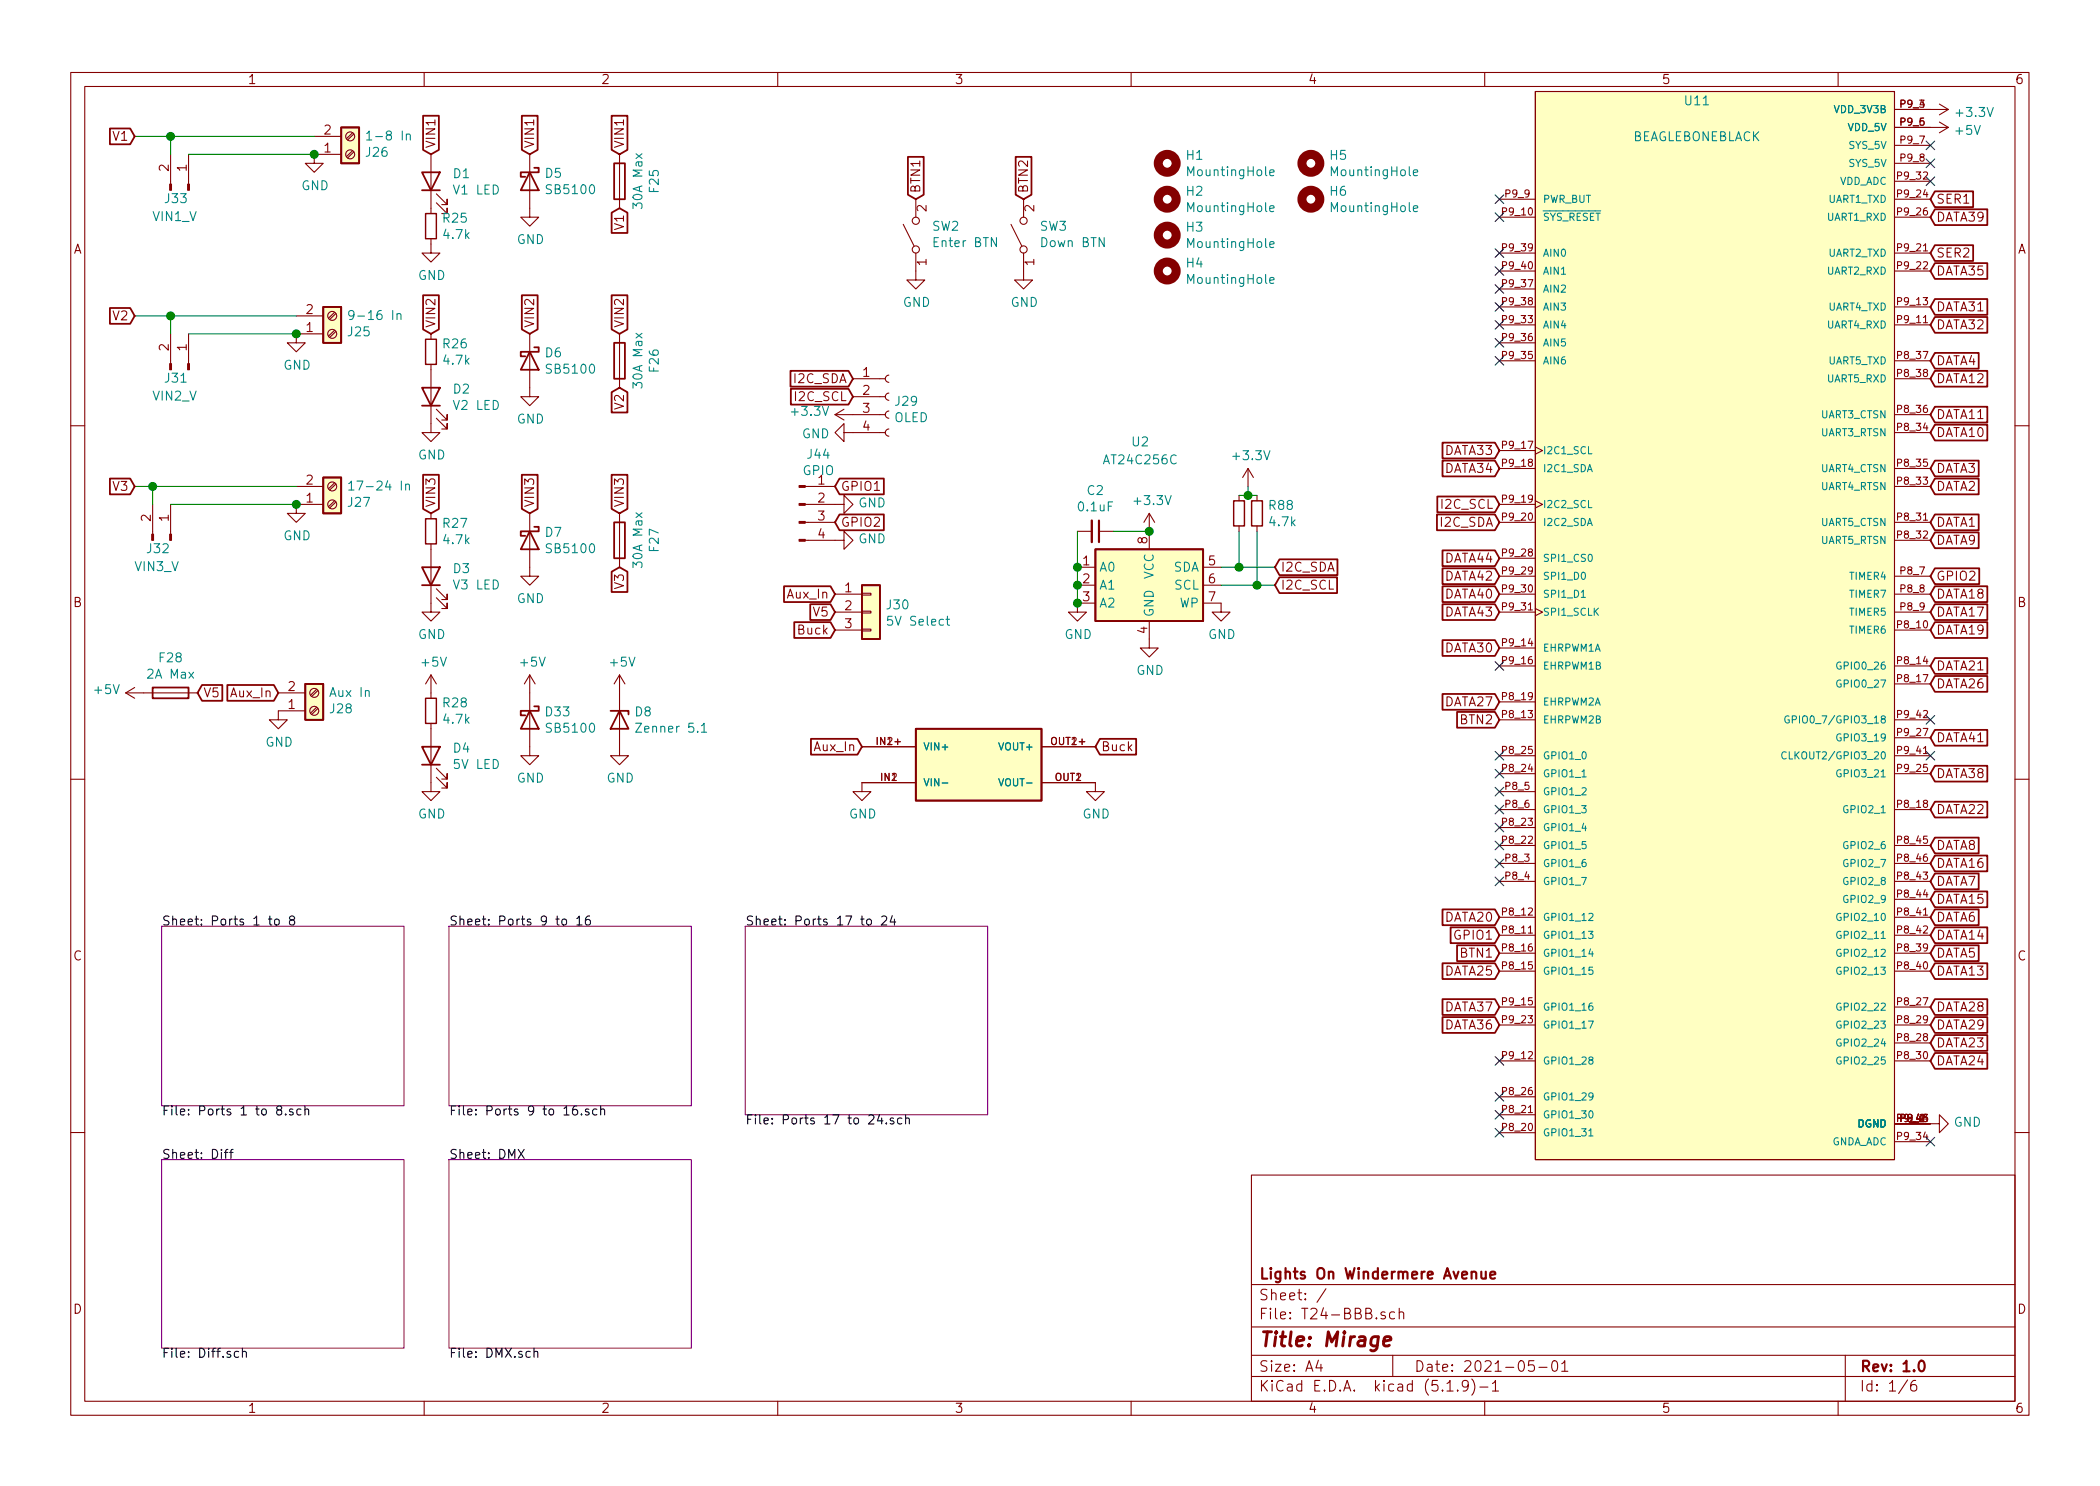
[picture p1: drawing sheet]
EESchema Schematic File Version 4
EELAYER 30 0
EELAYER END
$Descr A4 11693 8268
encoding utf-8
Sheet 1 6
Title "Mirage"
Date "2021-05-01"
Rev "1.0"
Comp "Lights On Windermere Avenue"
Comment1 ""
Comment2 ""
Comment3 ""
Comment4 ""
$EndDescr
Text GLabel 10750 3000 2    50   Input ~ 0
DATA9
Text GLabel 10750 2400 2    50   Input ~ 0
DATA10
Text GLabel 10750 2300 2    50   Input ~ 0
DATA11
Text GLabel 10750 2100 2    50   Input ~ 0
DATA12
Text GLabel 10750 5200 2    50   Input ~ 0
DATA14
Text GLabel 10750 4800 2    50   Input ~ 0
DATA16
Text GLabel 10750 5000 2    50   Input ~ 0
DATA15
Text GLabel 8350 5100 0    50   Input ~ 0
DATA20
Text GLabel 10750 3700 2    50   Input ~ 0
DATA21
Text GLabel 10750 4500 2    50   Input ~ 0
DATA22
Text GLabel 10750 5800 2    50   Input ~ 0
DATA23
Text GLabel 10750 5900 2    50   Input ~ 0
DATA24
Text GLabel 8350 5400 0    50   Input ~ 0
DATA25
Text GLabel 10750 3800 2    50   Input ~ 0
DATA26
Text GLabel 8350 3900 0    50   Input ~ 0
DATA27
Text GLabel 10750 5600 2    50   Input ~ 0
DATA28
Text GLabel 10750 5700 2    50   Input ~ 0
DATA29
Text GLabel 8350 3600 0    50   Input ~ 0
DATA30
Text GLabel 10750 1700 2    50   Input ~ 0
DATA31
Text GLabel 10750 1800 2    50   Input ~ 0
DATA32
Text GLabel 8350 2500 0    50   Input ~ 0
DATA33
Text GLabel 8350 5700 0    50   Input ~ 0
DATA36
Text GLabel 10750 1500 2    50   Input ~ 0
DATA35
Text GLabel 8350 2600 0    50   Input ~ 0
DATA34
Text GLabel 8350 5600 0    50   Input ~ 0
DATA37
Text GLabel 10750 4300 2    50   Input ~ 0
DATA38
Text GLabel 10750 1200 2    50   Input ~ 0
DATA39
Text GLabel 8350 3300 0    50   Input ~ 0
DATA40
Text GLabel 10750 4100 2    50   Input ~ 0
DATA41
Text GLabel 8350 3200 0    50   Input ~ 0
DATA42
Text GLabel 8350 3400 0    50   Input ~ 0
DATA43
Text GLabel 8350 3100 0    50   Input ~ 0
DATA44
Text GLabel 10750 1100 2    50   Input ~ 0
SER1
Text GLabel 10750 1400 2    50   Input ~ 0
SER2
$Comp
L power:GND #PWR053
U 1 1
P 10750 6250
F 0 "#PWR053" H 10750 6000 50  0001 C CNN
F 1 "GND" V 10755 6122 50  0000 R CNN
F 2 "" H 10750 6250 50  0001 C CNN
F 3 "" H 10750 6250 50  0001 C CNN
	1    10750 6250
	0    -1   -1   0   
$EndComp
Text GLabel 8350 2800 0    50   Input ~ 0
I2C_SCL
Text GLabel 8350 2900 0    50   Input ~ 0
I2C_SDA
$Comp
L power:+3.3V #PWR054
U 1 1
P 10750 600
F 0 "#PWR054" H 10750 450 50  0001 C CNN
F 1 "+3.3V" V 10765 728 50  0000 L CNN
F 2 "" H 10750 600 50  0001 C CNN
F 3 "" H 10750 600 50  0001 C CNN
	1    10750 600 
	0    1    1    0   
$EndComp
Text GLabel 8350 5300 0    50   Input ~ 0
BTN1
Text GLabel 8350 4000 0    50   Input ~ 0
BTN2
Text GLabel 8350 5200 0    50   Input ~ 0
GPIO1
Text GLabel 10750 3200 2    50   Input ~ 0
GPIO2
$Comp
L Connector:Screw_Terminal_01x02 J25
U 1 1
P 1850 1850
F 0 "J25" H 1930 1842 50  0000 L CNN
F 1 "9-16 In" H 1930 1751 50  0000 L CNN
F 2 "TerminalBlock_MetzConnect:TerminalBlock_MetzConnect_Type701_RT11L02HGLU_1x02_P6.35mm_Horizontal" H 1850 1850 50  0001 C CNN
F 3 "~" H 1850 1850 50  0001 C CNN
	1    1850 1850
	1    0    0    1   
$EndComp
Text GLabel 750  750  0    50   Input ~ 0
V1
Text GLabel 750  1750 0    50   Input ~ 0
V2
$Comp
L power:GND #PWR031
U 1 1
P 1750 850
F 0 "#PWR031" H 1750 600 50  0001 C CNN
F 1 "GND" H 1755 677 50  0000 C CNN
F 2 "" H 1750 850 50  0001 C CNN
F 3 "" H 1750 850 50  0001 C CNN
	1    1750 850 
	1    0    0    -1  
$EndComp
$Comp
L power:GND #PWR030
U 1 1
P 1650 1850
F 0 "#PWR030" H 1650 1600 50  0001 C CNN
F 1 "GND" H 1655 1677 50  0000 C CNN
F 2 "" H 1650 1850 50  0001 C CNN
F 3 "" H 1650 1850 50  0001 C CNN
	1    1650 1850
	1    0    0    -1  
$EndComp
$Comp
L Connector:Conn_01x04_Female J29
U 1 1
P 4950 2200
F 0 "J29" H 4978 2176 50  0000 L CNN
F 1 "OLED" H 4978 2085 50  0000 L CNN
F 2 "Connector_PinSocket_2.54mm:PinSocket_1x04_P2.54mm_Vertical" H 4950 2200 50  0001 C CNN
F 3 "~" H 4950 2200 50  0001 C CNN
	1    4950 2200
	1    0    0    -1  
$EndComp
Text GLabel 4750 2200 0    50   Input ~ 0
I2C_SCL
Text GLabel 4750 2100 0    50   Input ~ 0
I2C_SDA
$Comp
L power:GND #PWR050
U 1 1
P 4750 2400
F 0 "#PWR050" H 4750 2150 50  0001 C CNN
F 1 "GND" V 4755 2272 50  0000 R CNN
F 2 "" H 4750 2400 50  0001 C CNN
F 3 "" H 4750 2400 50  0001 C CNN
	1    4750 2400
	0    1    1    0   
$EndComp
$Comp
L power:+3.3V #PWR049
U 1 1
P 4750 2300
F 0 "#PWR049" H 4750 2150 50  0001 C CNN
F 1 "+3.3V" V 4765 2428 50  0000 L CNN
F 2 "" H 4750 2300 50  0001 C CNN
F 3 "" H 4750 2300 50  0001 C CNN
	1    4750 2300
	0    -1   -1   0   
$EndComp
$Comp
L power:GND #PWR034
U 1 1
P 2400 1350
F 0 "#PWR034" H 2400 1100 50  0001 C CNN
F 1 "GND" H 2405 1177 50  0000 C CNN
F 2 "" H 2400 1350 50  0001 C CNN
F 3 "" H 2400 1350 50  0001 C CNN
	1    2400 1350
	1    0    0    -1  
$EndComp
$Comp
L power:GND #PWR035
U 1 1
P 2400 2350
F 0 "#PWR035" H 2400 2100 50  0001 C CNN
F 1 "GND" H 2405 2177 50  0000 C CNN
F 2 "" H 2400 2350 50  0001 C CNN
F 3 "" H 2400 2350 50  0001 C CNN
	1    2400 2350
	1    0    0    -1  
$EndComp
Text GLabel 2400 850  1    50   Input ~ 0
VIN1
Text GLabel 2400 1850 1    50   Input ~ 0
VIN2
$Comp
L Device:LED D1
U 1 1
P 2400 1000
F 0 "D1" V 2439 882 50  0000 R CNN
F 1 "V1 LED" V 2348 882 50  0000 R CNN
F 2 "3544again:LED_0603_1608Metric" H 2400 1000 50  0001 C CNN
F 3 "Everlight-Elec-19-217-GHC-YR1S2-3T_C72043.pdf" H 2400 1000 50  0001 C CNN
F 4 "C72043" H 2400 1000 50  0001 C CNN "Description"
	1    2400 1000
	0    -1   -1   0   
$EndComp
$Comp
L Device:LED D2
U 1 1
P 2400 2200
F 0 "D2" V 2439 2082 50  0000 R CNN
F 1 "V2 LED" V 2348 2082 50  0000 R CNN
F 2 "3544again:LED_0603_1608Metric" H 2400 2200 50  0001 C CNN
F 3 "Everlight-Elec-19-217-GHC-YR1S2-3T_C72043.pdf" H 2400 2200 50  0001 C CNN
F 4 "C72043" H 2400 2200 50  0001 C CNN "Description"
	1    2400 2200
	0    -1   -1   0   
$EndComp
$Comp
L Device:R_Small R25
U 1 1
P 2400 1250
F 0 "R25" H 2459 1296 50  0000 L CNN
F 1 "4.7k" H 2459 1205 50  0000 L CNN
F 2 "3544again:R_0805_2012Metric" H 2400 1250 50  0001 C CNN
F 3 "https://datasheet.lcsc.com/szlcsc/Uniroyal-Elec-0805W8F2201T5E_C17520.pdf" H 2400 1250 50  0001 C CNN
F 4 "C17673" H 2400 1250 50  0001 C CNN "Description"
	1    2400 1250
	1    0    0    -1  
$EndComp
$Comp
L Device:R_Small R26
U 1 1
P 2400 1950
F 0 "R26" H 2459 1996 50  0000 L CNN
F 1 "4.7k" H 2459 1905 50  0000 L CNN
F 2 "3544again:R_0805_2012Metric" H 2400 1950 50  0001 C CNN
F 3 "https://datasheet.lcsc.com/szlcsc/Uniroyal-Elec-0805W8F2201T5E_C17520.pdf" H 2400 1950 50  0001 C CNN
F 4 "C17673" H 2400 1950 50  0001 C CNN "Description"
	1    2400 1950
	1    0    0    -1  
$EndComp
$Comp
L power:GND #PWR040
U 1 1
P 2950 2150
F 0 "#PWR040" H 2950 1900 50  0001 C CNN
F 1 "GND" H 2955 1977 50  0000 C CNN
F 2 "" H 2950 2150 50  0001 C CNN
F 3 "" H 2950 2150 50  0001 C CNN
	1    2950 2150
	1    0    0    -1  
$EndComp
Text GLabel 2950 850  1    50   Input ~ 0
VIN1
Text GLabel 2950 1850 1    50   Input ~ 0
VIN2
$Comp
L Device:D_Schottky D5
U 1 1
P 2950 1000
F 0 "D5" V 2904 1080 50  0000 L CNN
F 1 "SB5100" V 2995 1080 50  0000 L CNN
F 2 "Diode_THT:D_DO-201AD_P12.70mm_Horizontal" H 2950 1000 50  0001 C CNN
F 3 "~" H 2950 1000 50  0001 C CNN
F 4 "" H 2950 1000 50  0001 C CNN "Description"
	1    2950 1000
	0    1    1    0   
$EndComp
$Comp
L Device:D_Schottky D6
U 1 1
P 2950 2000
F 0 "D6" V 2904 2080 50  0000 L CNN
F 1 "SB5100" V 2995 2080 50  0000 L CNN
F 2 "Diode_THT:D_DO-201AD_P12.70mm_Horizontal" H 2950 2000 50  0001 C CNN
F 3 "~" H 2950 2000 50  0001 C CNN
F 4 "" H 2950 2000 50  0001 C CNN "Description"
	1    2950 2000
	0    1    1    0   
$EndComp
$Comp
L power:GND #PWR039
U 1 1
P 2950 1150
F 0 "#PWR039" H 2950 900 50  0001 C CNN
F 1 "GND" H 2955 977 50  0000 C CNN
F 2 "" H 2950 1150 50  0001 C CNN
F 3 "" H 2950 1150 50  0001 C CNN
	1    2950 1150
	1    0    0    -1  
$EndComp
$Comp
L Switch:SW_SPST SW2
U 1 1
P 5100 1300
F 0 "SW2" V 5146 1212 50  0000 R CNN
F 1 "Enter BTN" V 5055 1212 50  0000 R CNN
F 2 "Button_Switch_THT:SW_PUSH_6mm" H 5100 1300 50  0001 C CNN
F 3 "~" H 5100 1300 50  0001 C CNN
	1    5100 1300
	0    -1   -1   0   
$EndComp
$Comp
L Switch:SW_SPST SW3
U 1 1
P 5700 1300
F 0 "SW3" V 5746 1212 50  0000 R CNN
F 1 "Down BTN" V 5655 1212 50  0000 R CNN
F 2 "Button_Switch_THT:SW_PUSH_6mm" H 5700 1300 50  0001 C CNN
F 3 "~" H 5700 1300 50  0001 C CNN
	1    5700 1300
	0    -1   -1   0   
$EndComp
$Comp
L power:GND #PWR057
U 1 1
P 5100 1500
F 0 "#PWR057" H 5100 1250 50  0001 C CNN
F 1 "GND" H 5105 1327 50  0000 C CNN
F 2 "" H 5100 1500 50  0001 C CNN
F 3 "" H 5100 1500 50  0001 C CNN
	1    5100 1500
	1    0    0    -1  
$EndComp
$Comp
L power:GND #PWR058
U 1 1
P 5700 1500
F 0 "#PWR058" H 5700 1250 50  0001 C CNN
F 1 "GND" H 5705 1327 50  0000 C CNN
F 2 "" H 5700 1500 50  0001 C CNN
F 3 "" H 5700 1500 50  0001 C CNN
	1    5700 1500
	1    0    0    -1  
$EndComp
Text GLabel 5100 1100 1    50   Input ~ 0
BTN1
Text GLabel 5700 1100 1    50   Input ~ 0
BTN2
$Comp
L Connector:Screw_Terminal_01x02 J27
U 1 1
P 1850 2800
F 0 "J27" H 1930 2792 50  0000 L CNN
F 1 "17-24 In" H 1930 2701 50  0000 L CNN
F 2 "TerminalBlock_MetzConnect:TerminalBlock_MetzConnect_Type701_RT11L02HGLU_1x02_P6.35mm_Horizontal" H 1850 2800 50  0001 C CNN
F 3 "~" H 1850 2800 50  0001 C CNN
	1    1850 2800
	1    0    0    1   
$EndComp
Text GLabel 750  2700 0    50   Input ~ 0
V3
$Comp
L Device:D_Zener D8
U 1 1
P 3450 4000
F 0 "D8" V 3404 4080 50  0000 L CNN
F 1 "Zenner 5.1" V 3495 4080 50  0000 L CNN
F 2 "Diode_THT:D_5W_P10.16mm_Horizontal" H 3450 4000 50  0001 C CNN
F 3 "~" H 3450 4000 50  0001 C CNN
F 4 "" H 3450 4000 50  0001 C CNN "Description"
	1    3450 4000
	0    1    1    0   
$EndComp
$Comp
L power:+5V #PWR042
U 1 1
P 3450 3850
F 0 "#PWR042" H 3450 3700 50  0001 C CNN
F 1 "+5V" H 3465 4023 50  0000 C CNN
F 2 "" H 3450 3850 50  0001 C CNN
F 3 "" H 3450 3850 50  0001 C CNN
	1    3450 3850
	1    0    0    -1  
$EndComp
$Comp
L power:GND #PWR043
U 1 1
P 3450 4150
F 0 "#PWR043" H 3450 3900 50  0001 C CNN
F 1 "GND" H 3455 3977 50  0000 C CNN
F 2 "" H 3450 4150 50  0001 C CNN
F 3 "" H 3450 4150 50  0001 C CNN
	1    3450 4150
	1    0    0    -1  
$EndComp
$Comp
L Device:R_Small R28
U 1 1
P 2400 3950
F 0 "R28" H 2459 3996 50  0000 L CNN
F 1 "4.7k" H 2459 3905 50  0000 L CNN
F 2 "3544again:R_0805_2012Metric" H 2400 3950 50  0001 C CNN
F 3 "https://datasheet.lcsc.com/szlcsc/Uniroyal-Elec-0805W8F2201T5E_C17520.pdf" H 2400 3950 50  0001 C CNN
F 4 "C17673" H 2400 3950 50  0001 C CNN "Description"
	1    2400 3950
	1    0    0    -1  
$EndComp
$Comp
L Device:LED D4
U 1 1
P 2400 4200
F 0 "D4" V 2439 4082 50  0000 R CNN
F 1 "5V LED" V 2348 4082 50  0000 R CNN
F 2 "3544again:LED_0603_1608Metric" H 2400 4200 50  0001 C CNN
F 3 "Everlight-Elec-19-217-GHC-YR1S2-3T_C72043.pdf" H 2400 4200 50  0001 C CNN
F 4 "C72043" H 2400 4200 50  0001 C CNN "Description"
	1    2400 4200
	0    -1   -1   0   
$EndComp
$Comp
L power:+5V #PWR037
U 1 1
P 2400 3850
F 0 "#PWR037" H 2400 3700 50  0001 C CNN
F 1 "+5V" H 2415 4023 50  0000 C CNN
F 2 "" H 2400 3850 50  0001 C CNN
F 3 "" H 2400 3850 50  0001 C CNN
	1    2400 3850
	1    0    0    -1  
$EndComp
$Comp
L power:GND #PWR038
U 1 1
P 2400 4350
F 0 "#PWR038" H 2400 4100 50  0001 C CNN
F 1 "GND" H 2405 4177 50  0000 C CNN
F 2 "" H 2400 4350 50  0001 C CNN
F 3 "" H 2400 4350 50  0001 C CNN
	1    2400 4350
	1    0    0    -1  
$EndComp
$Comp
L power:GND #PWR033
U 1 1
P 1550 3950
F 0 "#PWR033" H 1550 3700 50  0001 C CNN
F 1 "GND" H 1555 3777 50  0000 C CNN
F 2 "" H 1550 3950 50  0001 C CNN
F 3 "" H 1550 3950 50  0001 C CNN
	1    1550 3950
	1    0    0    -1  
$EndComp
$Comp
L power:GND #PWR036
U 1 1
P 2400 3350
F 0 "#PWR036" H 2400 3100 50  0001 C CNN
F 1 "GND" H 2405 3177 50  0000 C CNN
F 2 "" H 2400 3350 50  0001 C CNN
F 3 "" H 2400 3350 50  0001 C CNN
	1    2400 3350
	1    0    0    -1  
$EndComp
Text GLabel 2400 2850 1    50   Input ~ 0
VIN3
$Comp
L Device:LED D3
U 1 1
P 2400 3200
F 0 "D3" V 2439 3082 50  0000 R CNN
F 1 "V3 LED" V 2348 3082 50  0000 R CNN
F 2 "3544again:LED_0603_1608Metric" H 2400 3200 50  0001 C CNN
F 3 "Everlight-Elec-19-217-GHC-YR1S2-3T_C72043.pdf" H 2400 3200 50  0001 C CNN
F 4 "C72043" H 2400 3200 50  0001 C CNN "Description"
	1    2400 3200
	0    -1   -1   0   
$EndComp
$Comp
L Device:R_Small R27
U 1 1
P 2400 2950
F 0 "R27" H 2459 2996 50  0000 L CNN
F 1 "4.7k" H 2459 2905 50  0000 L CNN
F 2 "3544again:R_0805_2012Metric" H 2400 2950 50  0001 C CNN
F 3 "https://datasheet.lcsc.com/szlcsc/Uniroyal-Elec-0805W8F2201T5E_C17520.pdf" H 2400 2950 50  0001 C CNN
F 4 "C17673" H 2400 2950 50  0001 C CNN "Description"
	1    2400 2950
	1    0    0    -1  
$EndComp
$Comp
L power:GND #PWR041
U 1 1
P 2950 3150
F 0 "#PWR041" H 2950 2900 50  0001 C CNN
F 1 "GND" H 2955 2977 50  0000 C CNN
F 2 "" H 2950 3150 50  0001 C CNN
F 3 "" H 2950 3150 50  0001 C CNN
	1    2950 3150
	1    0    0    -1  
$EndComp
Text GLabel 2950 2850 1    50   Input ~ 0
VIN3
$Comp
L Device:D_Schottky D7
U 1 1
P 2950 3000
F 0 "D7" V 2904 3080 50  0000 L CNN
F 1 "SB5100" V 2995 3080 50  0000 L CNN
F 2 "Diode_THT:D_DO-201AD_P12.70mm_Horizontal" H 2950 3000 50  0001 C CNN
F 3 "~" H 2950 3000 50  0001 C CNN
F 4 "" H 2950 3000 50  0001 C CNN "Description"
	1    2950 3000
	0    1    1    0   
$EndComp
$Comp
L power:GND #PWR061
U 1 1
P 6400 3550
F 0 "#PWR061" H 6400 3300 50  0001 C CNN
F 1 "GND" H 6405 3377 50  0000 C CNN
F 2 "" H 6400 3550 50  0001 C CNN
F 3 "" H 6400 3550 50  0001 C CNN
	1    6400 3550
	1    0    0    -1  
$EndComp
$Comp
L power:GND #PWR059
U 1 1
P 6000 3350
F 0 "#PWR059" H 6000 3100 50  0001 C CNN
F 1 "GND" H 6005 3177 50  0000 C CNN
F 2 "" H 6000 3350 50  0001 C CNN
F 3 "" H 6000 3350 50  0001 C CNN
	1    6000 3350
	1    0    0    -1  
$EndComp
$Comp
L power:GND #PWR064
U 1 1
P 6800 3350
F 0 "#PWR064" H 6800 3100 50  0001 C CNN
F 1 "GND" H 6805 3177 50  0000 C CNN
F 2 "" H 6800 3350 50  0001 C CNN
F 3 "" H 6800 3350 50  0001 C CNN
	1    6800 3350
	1    0    0    -1  
$EndComp
Text GLabel 7100 3250 2    50   Input ~ 0
I2C_SCL
Text GLabel 7100 3150 2    50   Input ~ 0
I2C_SDA
$Comp
L power:+3.3V #PWR065
U 1 1
P 6950 2700
F 0 "#PWR065" H 6950 2550 50  0001 C CNN
F 1 "+3.3V" H 6965 2873 50  0000 C CNN
F 2 "" H 6950 2700 50  0001 C CNN
F 3 "" H 6950 2700 50  0001 C CNN
	1    6950 2700
	1    0    0    -1  
$EndComp
$Comp
L power:+3.3V #PWR063
U 1 1
P 6400 2950
F 0 "#PWR063" H 6400 2800 50  0001 C CNN
F 1 "+3.3V" H 6415 3123 50  0000 C CNN
F 2 "" H 6400 2950 50  0001 C CNN
F 3 "" H 6400 2950 50  0001 C CNN
	1    6400 2950
	1    0    0    -1  
$EndComp
$Comp
L Device:C_Small C2
U 1 1
P 6100 2950
F 0 "C2" V 5871 2950 50  0000 C CNN
F 1 "0.1uF" V 5962 2950 50  0000 C CNN
F 2 "3544again:C_0805_2012Metric" H 6100 2950 50  0001 C CNN
F 3 "https://datasheet.lcsc.com/szlcsc/Samsung-Electro-Mechanics-CL05B104KO5NNNC_C1525.pdf" H 6100 2950 50  0001 C CNN
F 4 "C49678" H 6100 2950 50  0001 C CNN "Description"
	1    6100 2950
	0    1    1    0   
$EndComp
$Comp
L Device:R_Small R88
U 1 1
P 7000 2850
F 0 "R88" H 7059 2896 50  0000 L CNN
F 1 "4.7k" H 7059 2805 50  0000 L CNN
F 2 "3544again:R_0805_2012Metric" H 7000 2850 50  0001 C CNN
F 3 "https://datasheet.lcsc.com/szlcsc/Uniroyal-Elec-0805W8F2201T5E_C17520.pdf" H 7000 2850 50  0001 C CNN
F 4 "C17673" H 7000 2850 50  0001 C CNN "Description"
	1    7000 2850
	1    0    0    -1  
$EndComp
$Comp
L Device:R_Small R29
U 1 1
P 6900 2850
F 0 "R29" V 6959 2896 50  0001 L CNN
F 1 "4.7k" H 6959 2805 50  0001 L CNN
F 2 "3544again:R_0805_2012Metric" H 6900 2850 50  0001 C CNN
F 3 "https://datasheet.lcsc.com/szlcsc/Uniroyal-Elec-0805W8F2201T5E_C17520.pdf" H 6900 2850 50  0001 C CNN
F 4 "C17673" H 6900 2850 50  0001 C CNN "Description"
	1    6900 2850
	1    0    0    -1  
$EndComp
Wire Wire Line
	6800 3250 7000 3250
Wire Wire Line
	7000 2950 7000 3250
Connection ~ 7000 3250
Wire Wire Line
	7000 3250 7100 3250
Wire Wire Line
	7000 2750 6950 2750
Wire Wire Line
	6950 2750 6950 2700
Wire Wire Line
	6900 2750 6950 2750
Connection ~ 6950 2750
Wire Wire Line
	6800 3150 6900 3150
Wire Wire Line
	6900 2950 6900 3150
Connection ~ 6900 3150
Wire Wire Line
	6900 3150 7100 3150
$Sheet
S 900  5150 1350 1000
U 600DC02A
F0 "Ports 1 to 8" 50
F1 "Ports 1 to 8.sch" 50
$EndSheet
$Sheet
S 2500 5150 1350 1000
U 602A383B
F0 "Ports 9 to 16" 50
F1 "Ports 9 to 16.sch" 50
$EndSheet
$Sheet
S 4150 5150 1350 1050
U 600DC29A
F0 "Ports 17 to 24" 50
F1 "Ports 17 to 24.sch" 50
$EndSheet
$Comp
L Connector:Conn_01x02_Male J33
U 1 1
P 1050 1050
F 0 "J33" V 1000 1050 50  0000 R CNN
F 1 "VIN1_V" V 900 1100 50  0000 R CNN
F 2 "Connector_JST:JST_XH_B2B-XH-A_1x02_P2.50mm_Vertical" H 1050 1050 50  0001 C CNN
F 3 "~" H 1050 1050 50  0001 C CNN
	1    1050 1050
	0    1    -1   0   
$EndComp
Wire Wire Line
	750  750  950  750 
Wire Wire Line
	950  750  950  850 
$Comp
L power:GND #PWR032
U 1 1
P 1650 2800
F 0 "#PWR032" H 1650 2550 50  0001 C CNN
F 1 "GND" H 1655 2627 50  0000 C CNN
F 2 "" H 1650 2800 50  0001 C CNN
F 3 "" H 1650 2800 50  0001 C CNN
	1    1650 2800
	1    0    0    -1  
$EndComp
$Comp
L Connector:Conn_01x02_Male J31
U 1 1
P 1050 2050
F 0 "J31" V 1000 2050 50  0000 R CNN
F 1 "VIN2_V" V 900 2100 50  0000 R CNN
F 2 "Connector_JST:JST_XH_B2B-XH-A_1x02_P2.50mm_Vertical" H 1050 2050 50  0001 C CNN
F 3 "~" H 1050 2050 50  0001 C CNN
	1    1050 2050
	0    1    -1   0   
$EndComp
$Comp
L Connector:Conn_01x02_Male J32
U 1 1
P 950 3000
F 0 "J32" V 900 3000 50  0000 R CNN
F 1 "VIN3_V" V 800 3050 50  0000 R CNN
F 2 "Connector_JST:JST_XH_B2B-XH-A_1x02_P2.50mm_Vertical" H 950 3000 50  0001 C CNN
F 3 "~" H 950 3000 50  0001 C CNN
	1    950  3000
	0    1    -1   0   
$EndComp
$Sheet
S 900  6450 1350 1050
U 602C8731
F0 "Diff" 50
F1 "Diff.sch" 50
$EndSheet
$Sheet
S 2500 6450 1350 1050
U 60383D1E
F0 "DMX" 50
F1 "DMX.sch" 50
$EndSheet
$Comp
L Connector:Conn_01x04_Male J44
U 1 1
P 4450 2800
F 0 "J44" H 4558 3081 50  0000 C CNN
F 1 "GPIO" H 4558 2990 50  0000 C CNN
F 2 "Connector_JST:JST_XH_B4B-XH-A_1x04_P2.50mm_Vertical" H 4450 2800 50  0001 C CNN
F 3 "~" H 4450 2800 50  0001 C CNN
	1    4450 2800
	1    0    0    -1  
$EndComp
Text GLabel 4650 2700 2    50   Input ~ 0
GPIO1
Text GLabel 4650 2900 2    50   Input ~ 0
GPIO2
$Comp
L power:GND #PWR0109
U 1 1
P 4650 2800
F 0 "#PWR0109" H 4650 2550 50  0001 C CNN
F 1 "GND" V 4655 2672 50  0000 R CNN
F 2 "" H 4650 2800 50  0001 C CNN
F 3 "" H 4650 2800 50  0001 C CNN
	1    4650 2800
	0    -1   -1   0   
$EndComp
$Comp
L power:GND #PWR0110
U 1 1
P 4650 3000
F 0 "#PWR0110" H 4650 2750 50  0001 C CNN
F 1 "GND" V 4655 2872 50  0000 R CNN
F 2 "" H 4650 3000 50  0001 C CNN
F 3 "" H 4650 3000 50  0001 C CNN
	1    4650 3000
	0    -1   -1   0   
$EndComp
$Comp
L Memory_EEPROM:CAT24C256 U2
U 1 1
P 6400 3250
F 0 "U2" H 6350 4050 50  0000 C CNN
F 1 "AT24C256C" H 6350 3950 50  0000 C CNN
F 2 "Package_SO:SOIC-8_3.9x4.9mm_P1.27mm" H 6400 3250 50  0001 C CNN
F 3 "https://www.onsemi.cn/PowerSolutions/document/CAT24C256-D.PDF" H 6400 3250 50  0001 C CNN
F 4 "C6482" H 6400 3250 50  0001 C CNN "Description"
	1    6400 3250
	1    0    0    -1  
$EndComp
Wire Wire Line
	6000 2950 6000 3150
Wire Wire Line
	6200 2950 6400 2950
Wire Wire Line
	6000 3250 6000 3350
Connection ~ 6000 3350
Connection ~ 6400 2950
Wire Wire Line
	6000 3150 6000 3250
Connection ~ 6000 3150
Connection ~ 6000 3250
$Comp
L Mechanical:MountingHole H1
U 1 1
P 6500 900
F 0 "H1" H 6600 946 50  0000 L CNN
F 1 "MountingHole" H 6600 855 50  0000 L CNN
F 2 "MountingHole:MountingHole_3.2mm_M3_Pad_TopBottom" H 6500 900 50  0001 C CNN
F 3 "~" H 6500 900 50  0001 C CNN
	1    6500 900 
	1    0    0    -1  
$EndComp
$Comp
L Mechanical:MountingHole H2
U 1 1
P 6500 1100
F 0 "H2" H 6600 1146 50  0000 L CNN
F 1 "MountingHole" H 6600 1055 50  0000 L CNN
F 2 "MountingHole:MountingHole_3.2mm_M3_Pad_TopBottom" H 6500 1100 50  0001 C CNN
F 3 "~" H 6500 1100 50  0001 C CNN
	1    6500 1100
	1    0    0    -1  
$EndComp
$Comp
L Mechanical:MountingHole H3
U 1 1
P 6500 1300
F 0 "H3" H 6600 1346 50  0000 L CNN
F 1 "MountingHole" H 6600 1255 50  0000 L CNN
F 2 "MountingHole:MountingHole_3.2mm_M3_Pad_TopBottom" H 6500 1300 50  0001 C CNN
F 3 "~" H 6500 1300 50  0001 C CNN
	1    6500 1300
	1    0    0    -1  
$EndComp
$Comp
L Mechanical:MountingHole H4
U 1 1
P 6500 1500
F 0 "H4" H 6600 1546 50  0000 L CNN
F 1 "MountingHole" H 6600 1455 50  0000 L CNN
F 2 "MountingHole:MountingHole_3.2mm_M3_Pad_TopBottom" H 6500 1500 50  0001 C CNN
F 3 "~" H 6500 1500 50  0001 C CNN
	1    6500 1500
	1    0    0    -1  
$EndComp
$Comp
L Mechanical:MountingHole H5
U 1 1
P 7300 900
F 0 "H5" H 7400 946 50  0000 L CNN
F 1 "MountingHole" H 7400 855 50  0000 L CNN
F 2 "MountingHole:MountingHole_3.2mm_M3_Pad_TopBottom" H 7300 900 50  0001 C CNN
F 3 "~" H 7300 900 50  0001 C CNN
	1    7300 900 
	1    0    0    -1  
$EndComp
$Comp
L Mechanical:MountingHole H6
U 1 1
P 7300 1100
F 0 "H6" H 7400 1146 50  0000 L CNN
F 1 "MountingHole" H 7400 1055 50  0000 L CNN
F 2 "MountingHole:MountingHole_3.2mm_M3_Pad_TopBottom" H 7300 1100 50  0001 C CNN
F 3 "~" H 7300 1100 50  0001 C CNN
	1    7300 1100
	1    0    0    -1  
$EndComp
Text GLabel 10750 3500 2    50   Input ~ 0
DATA19
Text GLabel 10750 3300 2    50   Input ~ 0
DATA18
Text GLabel 10750 3400 2    50   Input ~ 0
DATA17
NoConn ~ 8350 3700
NoConn ~ 8350 5900
NoConn ~ 8350 1400
NoConn ~ 8350 1500
NoConn ~ 8350 1600
NoConn ~ 8350 1700
NoConn ~ 8350 1800
NoConn ~ 8350 1900
NoConn ~ 8350 2000
NoConn ~ 10750 6350
NoConn ~ 10750 800 
NoConn ~ 10750 900 
NoConn ~ 8350 6300
NoConn ~ 8350 6200
NoConn ~ 8350 6100
NoConn ~ 8350 1200
Text GLabel 10750 5300 2    50   Input ~ 0
DATA5
Text GLabel 10750 2000 2    50   Input ~ 0
DATA4
Text GLabel 10750 5100 2    50   Input ~ 0
DATA6
Text GLabel 10750 2600 2    50   Input ~ 0
DATA3
Text GLabel 10750 4900 2    50   Input ~ 0
DATA7
Text GLabel 10750 2700 2    50   Input ~ 0
DATA2
Text GLabel 10750 4700 2    50   Input ~ 0
DATA8
Text GLabel 10750 2900 2    50   Input ~ 0
DATA1
Connection ~ 950  750 
Wire Wire Line
	1050 850  1750 850 
NoConn ~ 10750 4000
NoConn ~ 10750 4200
$Comp
L power:+5V #PWR029
U 1 1
P 800 3850
F 0 "#PWR029" H 800 3700 50  0001 C CNN
F 1 "+5V" V 815 3978 50  0000 L CNN
F 2 "" H 800 3850 50  0001 C CNN
F 3 "" H 800 3850 50  0001 C CNN
	1    800  3850
	0    -1   -1   0   
$EndComp
$Comp
L Device:Fuse F28
U 1 1
P 950 3850
F 0 "F28" V 753 3850 50  0000 C CNN
F 1 "2A Max" V 844 3850 50  0000 C CNN
F 2 "3544again:3544-2" V 880 3850 50  0001 C CNN
F 3 "~" H 950 3850 50  0001 C CNN
	1    950  3850
	0    1    1    0   
$EndComp
Text GLabel 1550 3850 0    50   Input ~ 0
Aux_In
Text GLabel 1100 3850 2    50   Input ~ 0
V5
$Comp
L power:+5V #PWR055
U 1 1
P 10750 700
F 0 "#PWR055" H 10750 550 50  0001 C CNN
F 1 "+5V" V 10765 828 50  0000 L CNN
F 2 "" H 10750 700 50  0001 C CNN
F 3 "" H 10750 700 50  0001 C CNN
	1    10750 700 
	0    1    1    0   
$EndComp
Wire Wire Line
	1050 1850 1650 1850
Wire Wire Line
	950  1850 950  1750
$Comp
L BBB:BEAGLEBONEBLACK U11
U 1 1
P 9550 3600
F 0 "U11" H 9450 6650 50  0000 C CNN
F 1 "BEAGLEBONEBLACK" H 9450 6450 50  0000 C CNN
F 2 "BEAGLEBONEBLACK:MODULE_BEAGLEBONEBLACK" H 9550 3600 50  0001 L BNN
F 3 "" H 9550 3600 50  0001 L BNN
F 4 "4.76 mm" H 9550 3600 50  0001 L BNN "MAXIMUM_PACKAGE_HEIGHT"
F 5 "Manufacturer Recommendations" H 9550 3600 50  0001 L BNN "STANDARD"
F 6 "C" H 9550 3600 50  0001 L BNN "PARTREV"
F 7 "Bearings Limited" H 9550 3600 50  0001 L BNN "MANUFACTURER"
	1    9550 3600
	1    0    0    -1  
$EndComp
Wire Wire Line
	750  1750 950  1750
Connection ~ 950  1750
Wire Wire Line
	950  2800 1650 2800
Wire Wire Line
	850  2800 850  2700
Connection ~ 850  2700
Wire Wire Line
	850  2700 750  2700
Wire Wire Line
	950  750  1750 750 
Wire Wire Line
	950  1750 1650 1750
Wire Wire Line
	850  2700 1650 2700
Connection ~ 1650 1850
Connection ~ 1650 2800
NoConn ~ 10750 1000
$Comp
L power:GND #PWR045
U 1 1
P 2950 4150
F 0 "#PWR045" H 2950 3900 50  0001 C CNN
F 1 "GND" H 2955 3977 50  0000 C CNN
F 2 "" H 2950 4150 50  0001 C CNN
F 3 "" H 2950 4150 50  0001 C CNN
	1    2950 4150
	1    0    0    -1  
$EndComp
$Comp
L power:+5V #PWR044
U 1 1
P 2950 3850
F 0 "#PWR044" H 2950 3700 50  0001 C CNN
F 1 "+5V" H 2965 4023 50  0000 C CNN
F 2 "" H 2950 3850 50  0001 C CNN
F 3 "" H 2950 3850 50  0001 C CNN
	1    2950 3850
	1    0    0    -1  
$EndComp
$Comp
L Connector:Screw_Terminal_01x02 J28
U 1 1
P 1750 3950
F 0 "J28" H 1830 3942 50  0000 L CNN
F 1 "Aux In" H 1830 3851 50  0000 L CNN
F 2 "TerminalBlock_MetzConnect:TerminalBlock_MetzConnect_Type701_RT11L02HGLU_1x02_P6.35mm_Horizontal" H 1750 3950 50  0001 C CNN
F 3 "~" H 1750 3950 50  0001 C CNN
	1    1750 3950
	1    0    0    1   
$EndComp
Text GLabel 4650 3300 0    50   Input ~ 0
Aux_In
Text GLabel 4650 3400 0    50   Input ~ 0
V5
Text GLabel 4650 3500 0    50   Input ~ 0
Buck
Text GLabel 6100 4150 2    50   Input ~ 0
Buck
$Comp
L power:GND #PWR056
U 1 1
P 6100 4350
F 0 "#PWR056" H 6100 4100 50  0001 C CNN
F 1 "GND" H 6105 4177 50  0000 C CNN
F 2 "" H 6100 4350 50  0001 C CNN
F 3 "" H 6100 4350 50  0001 C CNN
	1    6100 4350
	1    0    0    -1  
$EndComp
NoConn ~ 8350 1100
NoConn ~ 8350 4300
NoConn ~ 8350 4200
NoConn ~ 8350 4400
NoConn ~ 8350 4500
NoConn ~ 8350 4600
NoConn ~ 8350 4700
NoConn ~ 8350 4800
NoConn ~ 8350 4900
$Comp
L Device:D_Schottky D33
U 1 1
P 2950 4000
F 0 "D33" V 2904 4080 50  0000 L CNN
F 1 "SB5100" V 2995 4080 50  0000 L CNN
F 2 "Diode_THT:D_DO-201AD_P12.70mm_Horizontal" H 2950 4000 50  0001 C CNN
F 3 "~" H 2950 4000 50  0001 C CNN
F 4 "" H 2950 4000 50  0001 C CNN "Description"
	1    2950 4000
	0    1    1    0   
$EndComp
$Comp
L Connector_Generic:Conn_01x03 J30
U 1 1
P 4850 3400
F 0 "J30" H 4930 3442 50  0000 L CNN
F 1 "5V Select" H 4930 3351 50  0000 L CNN
F 2 "Connector_PinHeader_2.54mm:PinHeader_1x03_P2.54mm_Vertical" H 4850 3400 50  0001 C CNN
F 3 "~" H 4850 3400 50  0001 C CNN
	1    4850 3400
	1    0    0    -1  
$EndComp
Text GLabel 4800 4150 0    50   Input ~ 0
Aux_In
$Comp
L MP1584:MP1584 U10
U 1 1
P 5400 4250
F 0 "U10" H 5400 4250 50  0001 L BNN
F 1 "MP1584" H 5400 4250 50  0001 L BNN
F 2 "DC-BRICK" H 5400 4250 50  0001 L BNN
F 3 "" H 5400 4250 50  0001 L BNN
	1    5400 4250
	1    0    0    -1  
$EndComp
$Comp
L power:GND #PWR0133
U 1 1
P 4800 4350
F 0 "#PWR0133" H 4800 4100 50  0001 C CNN
F 1 "GND" H 4805 4177 50  0000 C CNN
F 2 "" H 4800 4350 50  0001 C CNN
F 3 "" H 4800 4350 50  0001 C CNN
	1    4800 4350
	1    0    0    -1  
$EndComp
Text GLabel 10750 5400 2    50   Input ~ 0
DATA13
Text GLabel 3450 850  1    50   Input ~ 0
VIN1
$Comp
L Device:Fuse F25
U 1 1
P 3450 1000
F 0 "F25" V 3253 1000 50  0000 C CNN
F 1 "30A Max" V 3344 1000 50  0000 C CNN
F 2 "3544again:3544-2" V 3380 1000 50  0001 C CNN
F 3 "~" H 3450 1000 50  0001 C CNN
	1    3450 1000
	-1   0    0    1   
$EndComp
Text GLabel 3450 1150 3    50   Input ~ 0
V1
Text GLabel 3450 1850 1    50   Input ~ 0
VIN2
$Comp
L Device:Fuse F26
U 1 1
P 3450 2000
F 0 "F26" V 3253 2000 50  0000 C CNN
F 1 "30A Max" V 3344 2000 50  0000 C CNN
F 2 "3544again:3544-2" V 3380 2000 50  0001 C CNN
F 3 "~" H 3450 2000 50  0001 C CNN
	1    3450 2000
	-1   0    0    1   
$EndComp
Text GLabel 3450 2150 3    50   Input ~ 0
V2
Text GLabel 3450 2850 1    50   Input ~ 0
VIN3
$Comp
L Device:Fuse F27
U 1 1
P 3450 3000
F 0 "F27" V 3253 3000 50  0000 C CNN
F 1 "30A Max" V 3344 3000 50  0000 C CNN
F 2 "3544again:3544-2" V 3380 3000 50  0001 C CNN
F 3 "~" H 3450 3000 50  0001 C CNN
	1    3450 3000
	-1   0    0    1   
$EndComp
Text GLabel 3450 3150 3    50   Input ~ 0
V3
Connection ~ 1750 850 
$Comp
L Connector:Screw_Terminal_01x02 J26
U 1 1
P 1950 850
F 0 "J26" H 2030 842 50  0000 L CNN
F 1 "1-8 In" H 2030 751 50  0000 L CNN
F 2 "TerminalBlock_MetzConnect:TerminalBlock_MetzConnect_Type701_RT11L02HGLU_1x02_P6.35mm_Horizontal" H 1950 850 50  0001 C CNN
F 3 "~" H 1950 850 50  0001 C CNN
	1    1950 850 
	1    0    0    1   
$EndComp
$EndSCHEMATC
